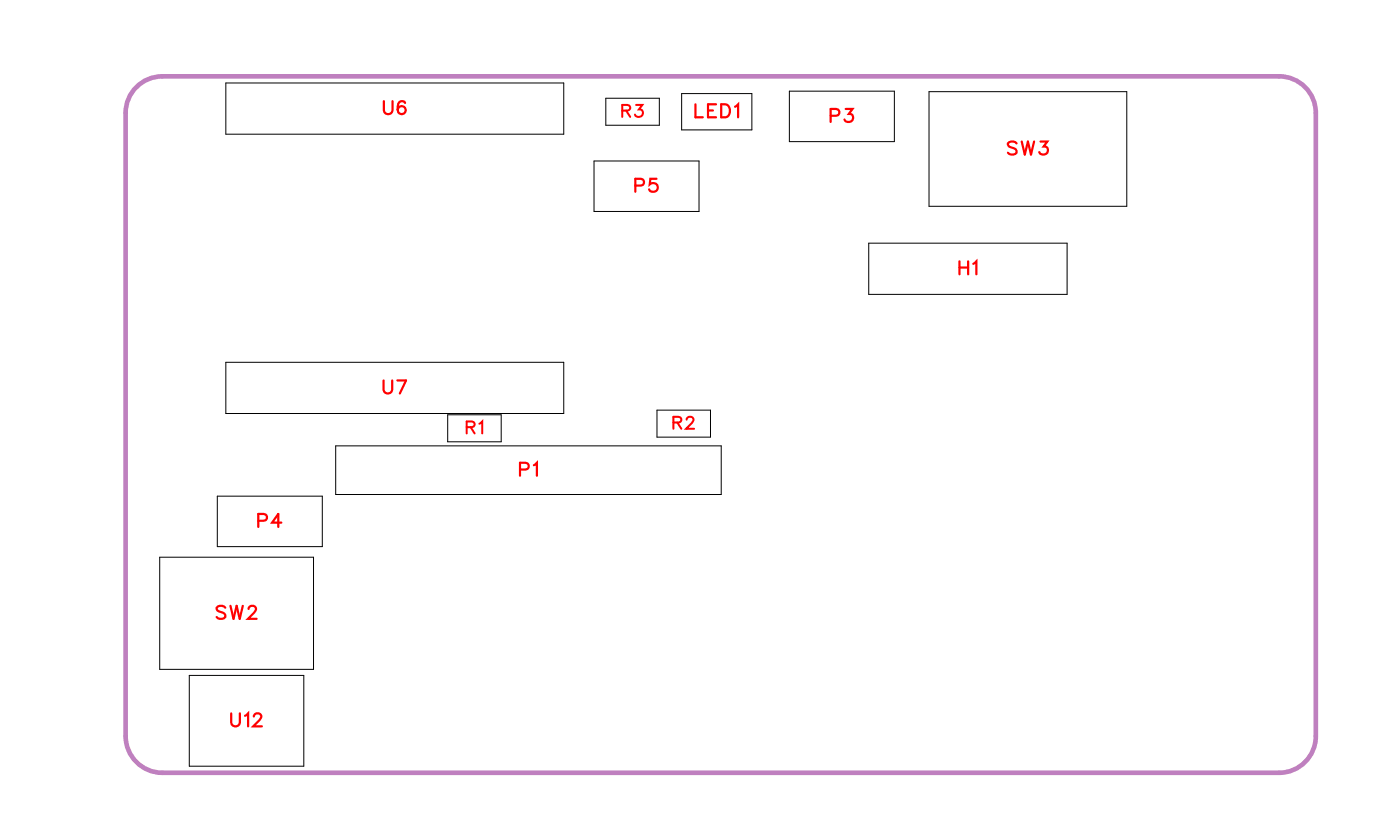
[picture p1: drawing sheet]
<svg xmlns="http://www.w3.org/2000/svg" width="76mm" height="46mm" viewBox="0 0 76 46" stroke-linecap="round" stroke-linejoin="round" font-family="sans-serif">
<path d="M69.9 42.2a2 2 0 0 0 2-2v-34a2 2 0 0 0-2-2h-61a2 2 0 0 0-2 2v34a2 2 0 0 0 2 2h61" fill="none" stroke="#bf80bf" stroke-width=".25"/>
<g fill="none" stroke="#000" stroke-width=".05">
<path d="M12.3 4.5h18.5v2.8h-18.5zM12.3 19.8h18.5v2.8h-18.5zM32.4 8.8h5.8v2.7h-5.8zM33.1 5.4h2.9v1.4h-2.9zM37.2 5.1h3.9v2h-3.9zM43.1 5h5.7v2.7h-5.7zM47.4 13.3h10.9v2.8h-10.9zM50.7 5h10.8v6.3h-10.8zM8.7 30.4h8.4v6.1h-8.4zM10.3 36.9h6.3v4.9h-6.3zM11.9 27.1h5.7v2.7h-5.7zM18.3 24.3h21.1v2.7h-21.1z"/>
<path d="M24.4 22.6h3v1.5h-3zM35.9 22.4h2.9v1.5h-2.9z"/>
</g>
<g fill="none" stroke="#f00" stroke-width=".12">
<path d="M21 5.5v.5l.2 .2 .2-.1v-.6M22.1 5.6a.35 .35 0 0 0-.4 .2 .35 .35 0 0 0 .2 .4 .22 .22 0 0 0 .3-.2 .22 .22 0 0 0-.2-.2 .22 .22 0 0 0-.3 .2M34.7 10.1h.4v-.3h-.4v.7M35.9 9.8h-.4v.3a.25 .25 0 0 1 .4 0 .25 .25 0 0 1-.1 .3 .25 .25 0 0 1-.4-.1M38 5.7v.7h.4M38.7 6h.2M39.1 5.7h-.4v.7h.4M39.4 5.7h.2a.38 .38 0 0 1 .3 .3 .38 .38 0 0 1-.3 .4h-.2zM40.1 5.8l.2-.1v.7M45.4 6.3h.4v-.3l-.4-.1v.8M46.2 5.9h.4l-.2 .3a.24 .24 0 0 1 .1 .4 .24 .24 0 0 1-.4-.1M52.4 14.3v.7"/>
<path d="M52.4 14.6h.5M52.9 14.3v.7M53.2 14.4l.1-.1v.7M55.5 7.8l-.2-.1-.3 .1 .1 .2 .4 .2v.1l-.2 .1-.3-.1M55.8 7.7l.2 .7 .1-.7 .2 .7 .2-.7M56.8 7.7h.4l-.2 .3a.24 .24 0 0 1 .2 .4 .24 .24 0 0 1-.4-.1M12.3 33.2l-.2-.1-.3 .1 .1 .1 .4 .3v.1l-.2 .1-.3-.1M12.6 33.1l.2 .7 .1-.7 .2 .7 .2-.7M12.6 38.9v.5l.2 .2 .3-.1v-.6M13.4 39.1l.1-.2v.7M13.6 33.2l.1-.1h.1l.2 .1-.1 .2-.4 .4h.5M13.9 39.1l.1-.2h.1l.2 .2-.1 .2-.4 .3h.5"/>
<path d="M14.1 28.4h.4v-.3l-.4-.1v.8M15.4 28.5h-.5l.3-.5v.8M20.9 20.8v.5l.2 .2 .3-.1v-.6M21.7 20.8h.5l-.4 .7M28.4 25.6h.4v-.3l-.4-.1v.8M29.2 25.4l.1-.2v.8"/>
</g>
<path d="M34 6h.4v-.2l-.4-.1v.7M34.2 6l.2 .4M34.7 5.7h.4l-.2 .3a.22 .22 0 0 1 .2 .3 .22 .22 0 0 1-.4 0M25.5 23.3h.4v-.2l-.4-.1v.6M25.7 23.3l.2 .3M26.2 23.1l.1-.1v.6M36.8 23.1l.3-.1 .1-.2-.4-.1v.7M37 23.1l.2 .3M37.5 22.9l.1-.2 .3 .2-.4 .5h.4" fill="none" stroke="#f00" stroke-width=".11"/>
<g font-size="1.2" fill="#fff">
<text x="20.9" y="6.5">U6</text>
<text x="34.6" y="10.8">P5</text>
<text x="37.9" y="6.7">LED1</text>
<text x="45.3" y="6.9">P3</text>
<text x="55" y="8.7">SW3</text>
<text x="52.3" y="15.3">H1</text>
<text x="20.9" y="21.8">U7</text>
<text x="14" y="29">P4</text>
<text x="28.3" y="26.3">P1</text>
<text x="11.8" y="34.1">SW2</text>
<text x="12.6" y="39.9">U12</text>
</g>
<g font-size="1.1" fill="#fff">
<text x="33.9" y="6.6">R3</text>
<text x="25.4" y="23.9">R1</text>
<text x="36.7" y="23.7">R2</text>
</g>
</svg>
